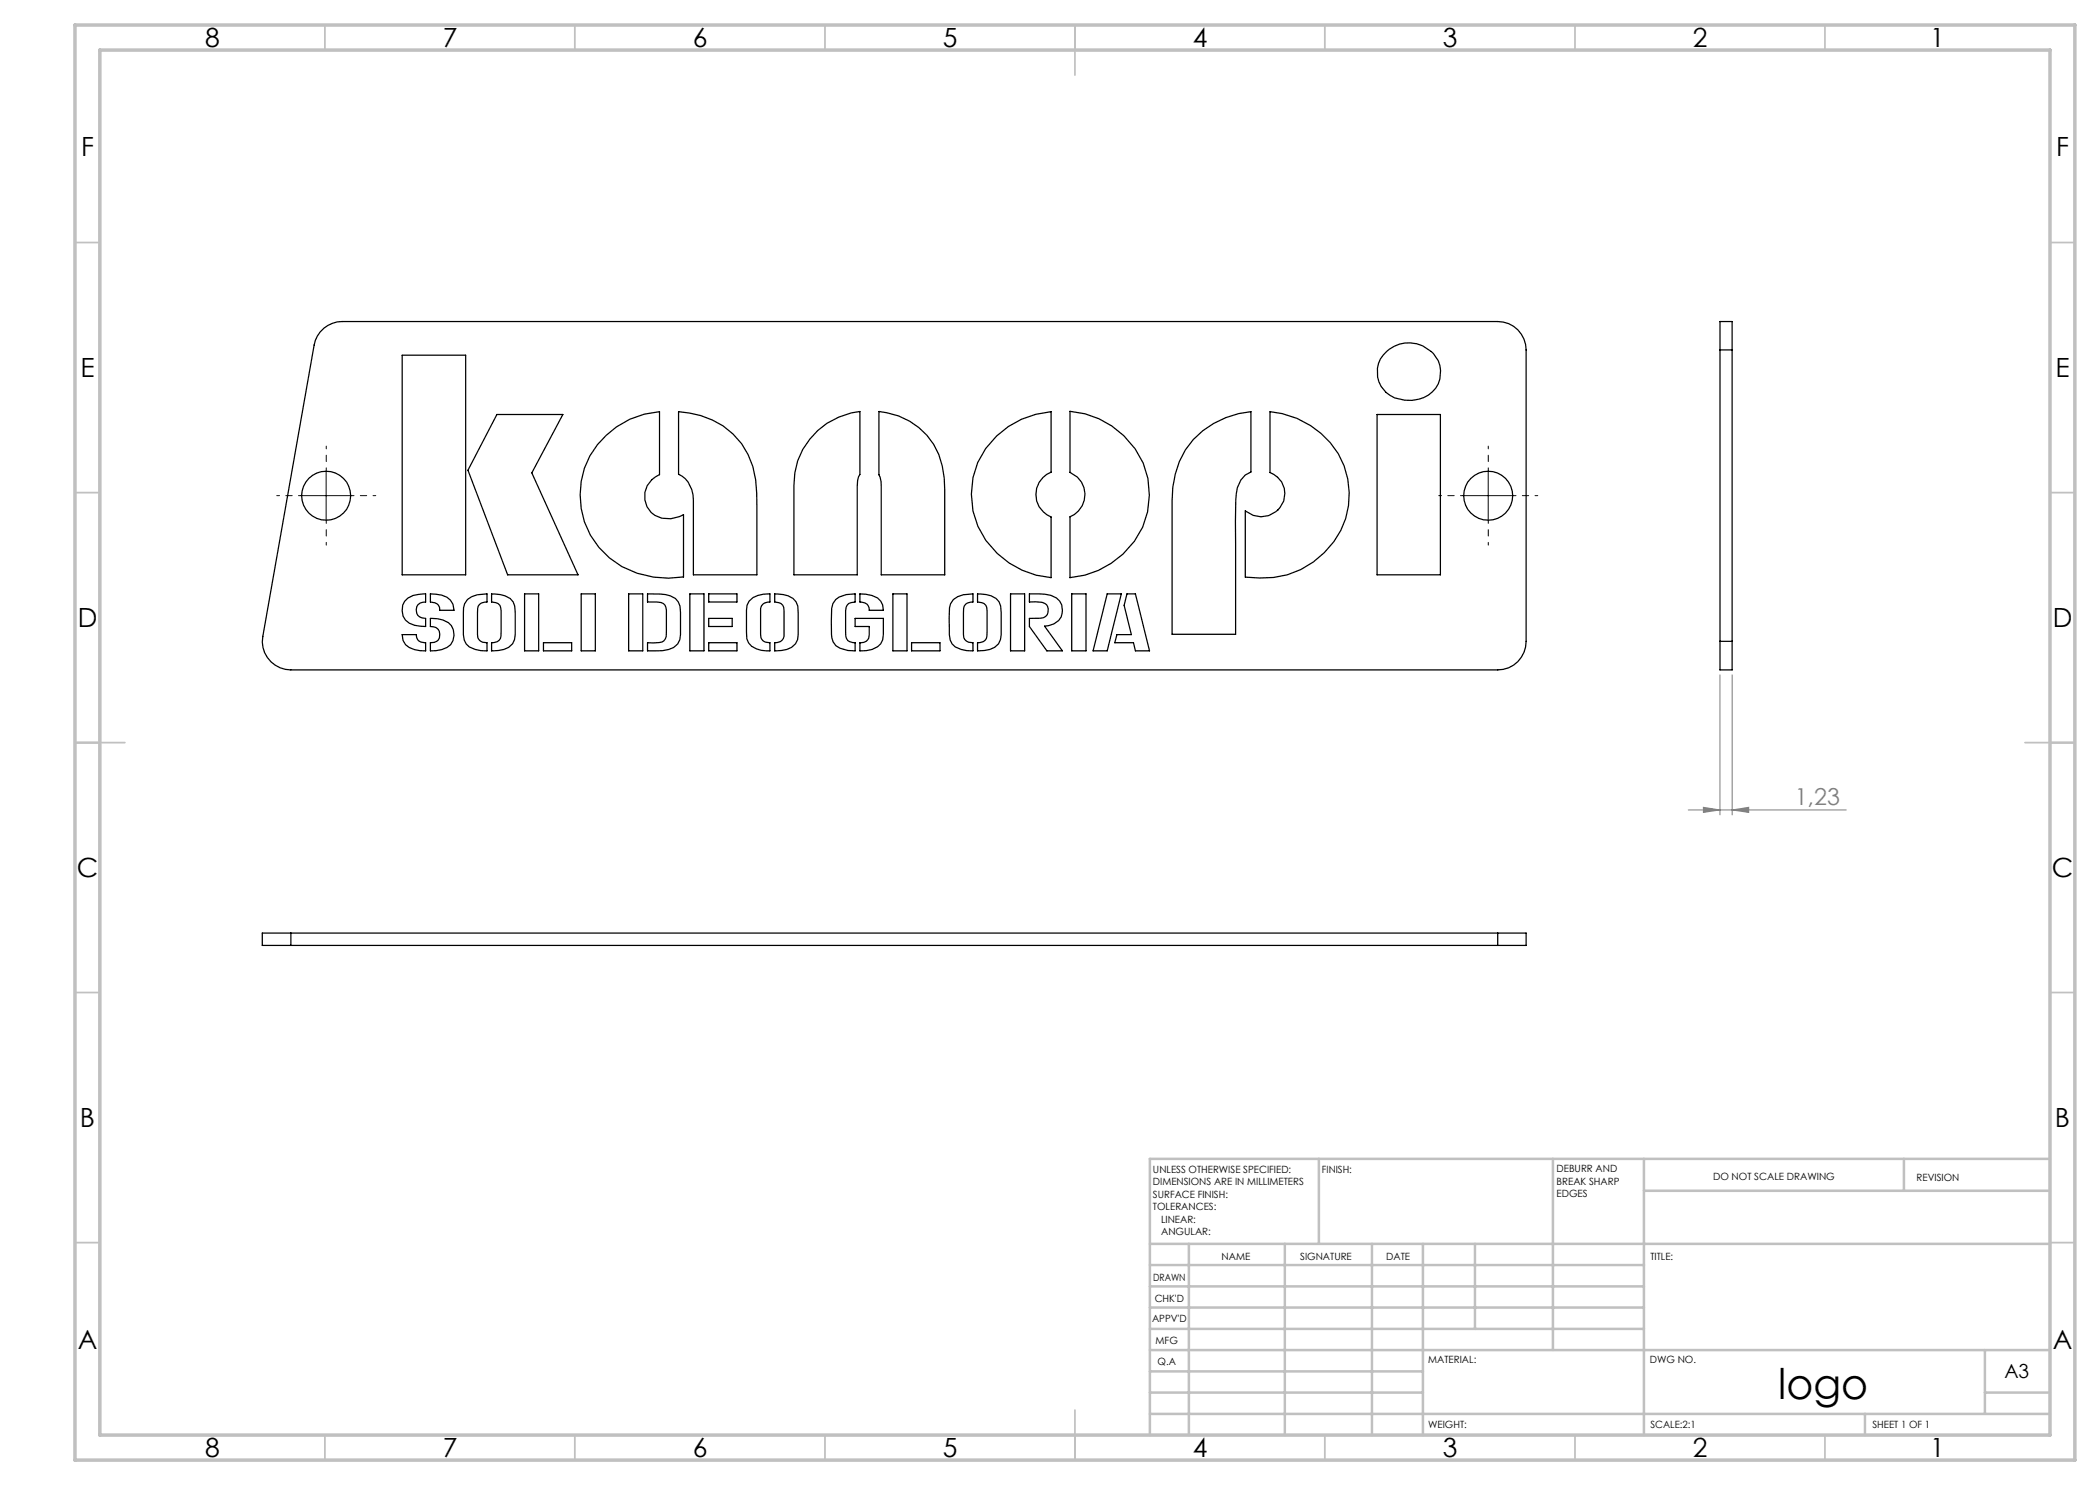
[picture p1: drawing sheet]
<svg xmlns="http://www.w3.org/2000/svg" width="420mm" height="297mm" viewBox="0 0 420 297" stroke-linecap="round" stroke-linejoin="round" font-family="sans-serif">
<path d="M344 135v28M346.4 135v28M337.6 162h31.7M340.7 161.5l3.3 .5-3.3 .5zM346.4 162l3.3-.5v1z" fill="none" stroke="#808080" stroke-width=".2"/>
<path d="M60.3 99.1h-4.9M65.3 94.1v-4.9M70.3 99.1h4.9M292.7 99.1h-4.9M297.7 94.1v-4.9M302.7 99.1h4.9M65.3 104.1v4.9M297.7 104.1v4.9" fill="none" stroke="#000" stroke-width=".2" stroke-dasharray="15.2 1.3 1.3 1.3" stroke-dashoffset="14.7"/>
<path d="M60.2 99.1h10M65.2 94.2v9.9M292.6 99.1h10M297.6 94.2v9.9" fill="none" stroke="#000" stroke-width=".2"/>
<g fill="none" stroke="#c0c0c0" stroke-width=".35">
<path d="M65 5v5M115 5v5M165 5v5M215 5v10M265 5v5M315 5v5M365 5v5M15 48.5h5M410 48.5h5M15 98.5h5M410 98.5h5M15 148.5h10"/>
<path d="M405 148.5h10M15 198.5h5M410 198.5h5M15 248.5h5M410 248.5h5M65 287v5M115 287v5M165 287v5M215 282v10M265 287v5M315 287v5M365 287v5"/>
</g>
<g fill="none" stroke="#c0c0c0" stroke-width=".5">
<path d="M263.8 231.8v17M310.6 231.8v38.2M328.8 231.8v55.2M328.8 238.2h81.2M380.8 231.8v6.4M410 231.8h-180v55.2M230 248.8h180M230 257.3h98.8M230 253h98.8M237.8 248.8v38.2M257 248.8v38.2M274.4 248.8v38.2"/>
<path d="M284.6 248.8v38.2M295 248.8v17M230 265.8h98.8M230 261.5h98.8M230 278.5h54.6M230 274.3h54.6M230 270h180M397 278.5h13M397 270v12.8M230 282.8h180M373 282.8v4.2"/>
</g>
<path d="M15 5h400v287h-400zM20 10h390v277h-390z" fill="none" stroke="#c0c0c0" stroke-width=".7"/>
<path d="M346.4 162l3.3-.5v1zM340.7 161.5l3.3 .5-3.3 .5z" fill="#808080"/>
<g fill="none" stroke="#000" stroke-width=".25">
<path d="M64.1 66.4a5.8 5.8 0 0 1 4.3-2.1h231.1a5.7 5.7 0 0 1 5.7 5.7v58.3a5.7 5.7 0 0 1-5.7 5.7h-241.3a5.7 5.7 0 0 1-5.6-6.7l10.2-58.3 .3-1zM80.4 71h12.7v44h-12.7zM277.3 70.3a6.5 6.5 0 0 1 10.7 2.8 5.6 5.6 0 0 1-5.6 7 6.1 6.1 0 0 1-6.9-4.7 5.3 5.3 0 0 1 1.8-5.1zM344 70v-5.7h2.4v5.7M344 70h2.4M344 70v58.3M346.4 70v58.3M99.4 82.9h13.2l-6.2 11.7 9.2 20.4h-14.1l-7.9-21zM121.2 87.1a17 17 0 0 1 10.7-4.8v12.6a4.6 4.6 0 0 0-2.8 5.5 4.6 4.6 0 0 0 5.1 3.3l1.7-.4 .8-.4v12.5a18 18 0 0 1-18.6-8.4 16.3 16.3 0 0 1 3.1-19.9zM135.7 82.3a16.2 16.2 0 0 1 13.9 8.6 21.8 21.8 0 0 1 1.8 10.5v13.6h-12.7v-15a5.3 5.3 0 0 0-3-5.1zM163.5 86.1a15.3 15.3 0 0 1 8.5-3.8v12.6a5.4 5.4 0 0 0-.6 3.4v16.7h-12.6v-17.9a14.2 14.2 0 0 1 4.7-11zM175.8 82.3a14.1 14.1 0 0 1 13 13.3l.1 19.4h-12.7v-17.8v-.9l-.4-1.3z"/>
<path d="M199.3 87.2a17.8 17.8 0 0 1 10.9-4.9v12.1a4.8 4.8 0 0 0-3 4.5 4.8 4.8 0 0 0 3 4.5v12.1a17.5 17.5 0 0 1-15.6-13.3 15.9 15.9 0 0 1 4.7-15zM214 82.3a17.4 17.4 0 0 1 15.6 13.4 16.8 16.8 0 0 1-12.6 19.3l-3 .5v-12.1a4.8 4.8 0 0 0 3-4.5 4.8 4.8 0 0 0-3-4.4zM238.7 87.9a18 18 0 0 1 11.5-5.6v12.1a4.8 4.8 0 0 0-2.9 4.3l-.2 5.6v22.6h-12.7v-26.8a18.3 18.3 0 0 1 4.3-12.2zM254 82.3a17.3 17.3 0 0 1 15.6 13.5 16.2 16.2 0 0 1-6.9 16.6 16.7 16.7 0 0 1-10.8 3.2l-2.8-.2v-13.2a4.7 4.7 0 0 0 6.5-.2 4.7 4.7 0 0 0-.1-6.5l-1.5-1zM275.4 82.9h12.7v32.1h-12.7zM81.6 119.6a7.2 7.2 0 0 1 3.5-.8v1.6a1.66 1.66 0 0 0-1.9 1.6 1.66 1.66 0 0 0 1.9 1.7v1.6a5.3 5.3 0 0 1-4-1.3 3.2 3.2 0 0 1 .5-4.4zM86.1 118.8a5.2 5.2 0 0 1 4 1.2l.5 .9 .2 1.2h-2.9a1.57 1.57 0 0 0-1.8-1.7zM93.5 119.9l.8-.6 1.2-.3 1.9-.2v1.6a1.71 1.71 0 0 0-1.9 2.3v4.2a1.57 1.57 0 0 0 1.9 1.6v1.7a5.3 5.3 0 0 1-4.2-1.4l-.3-.8-.2-2.3a18.4 18.4 0 0 1 .2-4.9zM98.3 118.8a6.6 6.6 0 0 1 3.7 .9l.6 .7 .3 .8 .1 5.7a2.85 2.85 0 0 1-2.2 3l-2.5 .3v-1.7a1.7 1.7 0 0 0 1.9-2.2v-4.2a1.57 1.57 0 0 0-1.9-1.7zM104.9 118.8h2.8v11.4h-2.8zM116.2 118.8h2.9v11.4h-2.9zM125.7 118.8h2.9v11.4h-2.9z"/>
<path d="M129.5 118.8a8.6 8.6 0 0 1 5.6 .9l.5 .7 .4 .8 .1 5.7a2.85 2.85 0 0 1-2.3 3l-1.3 .2-3 .1v-1.7a5 5 0 0 0 3.3-.3l.3-.4a21.2 21.2 0 0 0 .2-5.7 1.59 1.59 0 0 0-2-1.7h-1.8zM138 118.8h2.8v11.4h-2.8zM141.7 118.8h5.7v1.6h-5.7zM154.9 118.8a6.4 6.4 0 0 1 3.7 .9l.6 .7 .4 .8v5.7a2.85 2.85 0 0 1-2.2 3l-2.5 .3v-1.7a1.7 1.7 0 0 0 1.9-2.2v-4.2a1.57 1.57 0 0 0-1.9-1.7zM167.1 119.9l.7-.5 1.5-.5 1.7-.1v1.6a1.6 1.6 0 0 0-1.9 1.7 21.9 21.9 0 0 0 .2 5.6 1.72 1.72 0 0 0 1.7 .8v1.7a4.4 4.4 0 0 1-4.4-1.8l-.3-1.5v-5.2l.3-1zM172 118.8a5.2 5.2 0 0 1 4.1 1.4l.4 .8 .2 1.1h-2.9a1.57 1.57 0 0 0-1.8-1.7zM178.6 118.8h2.8v11.4h-2.8zM190.7 119.9l.8-.6 1.2-.3 1.9-.2v1.6a1.71 1.71 0 0 0-1.9 2.3v4.2a1.57 1.57 0 0 0 1.9 1.6v1.7a5.3 5.3 0 0 1-4.2-1.4l-.4-.8-.1-1.1-.1-3.3 .1-2 .2-.8zM195.5 118.8a6.6 6.6 0 0 1 3.7 .9l.6 .7 .3 .8 .1 5.7a2.85 2.85 0 0 1-2.2 3l-2.5 .3v-1.7a1.7 1.7 0 0 0 1.9-2.2v-4.2a1.57 1.57 0 0 0-1.9-1.7zM202.1 118.8h2.8v11.4h-2.8zM205.9 118.8a9.6 9.6 0 0 1 5.4 .8 3.2 3.2 0 0 1 .9 3.7 3.2 3.2 0 0 1-3.3 1.9l3.6 5h-3.1l-3.5-4.9v-1.6l2.2-.1a1.61 1.61 0 0 0 1.6-1.4 1.61 1.61 0 0 0-1.3-1.7l-2.5-.1zM214.3 118.8h2.9v11.4h-2.9z"/>
<path d="M221.4 118.8h2.9l-2.9 11.4h-2.8zM225.4 118.8h1.7l2.8 11.4h-2.8l-.4-1.7h-3.7l.4-1.6h2.9l-1.5-5.8zM80.4 126.9h2.9a1.53 1.53 0 0 0 1.8 1.6v1.7a5.5 5.5 0 0 1-4-1.3l-.5-.8zM86.1 123.7a5.5 5.5 0 0 1 4.2 1.4 3.1 3.1 0 0 1-2 4.8l-2.2 .3v-1.7a1.64 1.64 0 0 0 1.8-1.6 1.64 1.64 0 0 0-1.8-1.6zM108.7 128.5h5.6v1.7h-5.6zM141.7 128.5h5.7v1.7h-5.7zM141.7 123.7h4.7v1.6h-4.7zM149.8 120.2a5.1 5.1 0 0 1 4.2-1.4v1.6a1.71 1.71 0 0 0-1.9 2.3v4.2a1.56 1.56 0 0 0 1.9 1.6v1.7a5.1 5.1 0 0 1-4.3-1.6l-.3-.8-.1-5.7 .1-1zM171 123.7h5.7v3.2a2.85 2.85 0 0 1-2.3 3l-1.2 .2-1.2 .1v-1.7a1.55 1.55 0 0 0 1.8-1.5v-1.7h-2.8zM182.3 128.5h5.7v1.7h-5.7zM344 128.3v5.7h2.4v-5.7M344 128.3h2.4"/>
<path d="M58.2 186.6h-5.7v2.5h5.7M58.2 186.6v2.5M58.2 186.6h241.3M58.2 189.1h241.3M299.5 186.6h5.7v2.5h-5.7M299.5 186.6v2.5"/>
<circle cx="65.2" cy="99.1" r="4.9"/>
<circle cx="297.6" cy="99.1" r="4.9"/>
</g>
<text font-size="8.5" x="355.6" y="279.7">logo</text>
<g font-size="5.3">
<text x="41" y="9.5">8</text>
<text x="88.5" y="9.5">7</text>
<text x="138.5" y="9.5">6</text>
<text x="188.5" y="9.5">5</text>
<text x="238.5" y="9.5">4</text>
<text x="288.5" y="9.5">3</text>
<text x="338.5" y="9.5">2</text>
<text x="386" y="9.5">1</text>
<text x="16.2" y="31.2">F</text>
<text x="411.2" y="31.2">F</text>
<text x="16.1" y="75.5">E</text>
<text x="411.1" y="75.5">E</text>
<text x="15.5" y="125.5">D</text>
<text x="410.5" y="125.5">D</text>
<text x="15.4" y="175.5">C</text>
<text x="410.4" y="175.5">C</text>
<text x="16" y="225.5">B</text>
<text x="411" y="225.5">B</text>
<text x="15.5" y="269.7">A</text>
<text x="410.5" y="269.7">A</text>
<text x="41" y="291.5">8</text>
<text x="88.5" y="291.5">7</text>
<text x="138.5" y="291.5">6</text>
<text x="188.5" y="291.5">5</text>
<text x="238.5" y="291.5">4</text>
<text x="288.5" y="291.5">3</text>
<text x="338.5" y="291.5">2</text>
<text x="386" y="291.5">1</text>
</g>
<text font-size="4.7" fill="#808080" x="358.9" y="161">1,23</text>
<text font-size="3.9" x="400.9" y="275.5">A3</text>
<g font-size="2">
<text x="230.6" y="234.6">UNLESS OTHERWISE SPECIFIED:</text>
<text x="230.6" y="237.1">DIMENSIONS ARE IN MILLIMETERS</text>
<text x="230.6" y="239.6">SURFACE FINISH:</text>
<text x="264.4" y="234.6">FINISH:</text>
<text x="311.3" y="234.5">DEBURR AND</text>
<text x="311.3" y="237">BREAK SHARP</text>
<text x="311.3" y="239.5">EDGES</text>
<text x="342.6" y="236">DO NOT SCALE DRAWING</text>
<text x="383.3" y="236.2">REVISION</text>
<text x="230.6" y="242.1">TOLERANCES:</text>
<text x="232.2" y="244.6">LINEAR:</text>
<text x="232.2" y="247.1">ANGULAR:</text>
<text x="244.3" y="252">NAME</text>
<text x="260" y="251.9">SIGNATURE</text>
<text x="277.2" y="251.9">DATE</text>
<text x="330.1" y="251.9">TITLE:</text>
<text x="230.6" y="256.1">DRAWN</text>
<text x="230.9" y="260.3">CHK'D</text>
<text x="230.4" y="264.4">APPV'D</text>
<text x="231.1" y="268.8">MFG</text>
<text x="231.5" y="273">Q.A</text>
<text x="285.6" y="272.5">MATERIAL:</text>
<text x="330" y="272.5">DWG NO.</text>
<text x="285.6" y="285.5">WEIGHT:</text>
<text x="330.1" y="285.6">SCALE:2:1</text>
<text x="374.5" y="285.6">SHEET 1 OF 1</text>
</g>
</svg>
